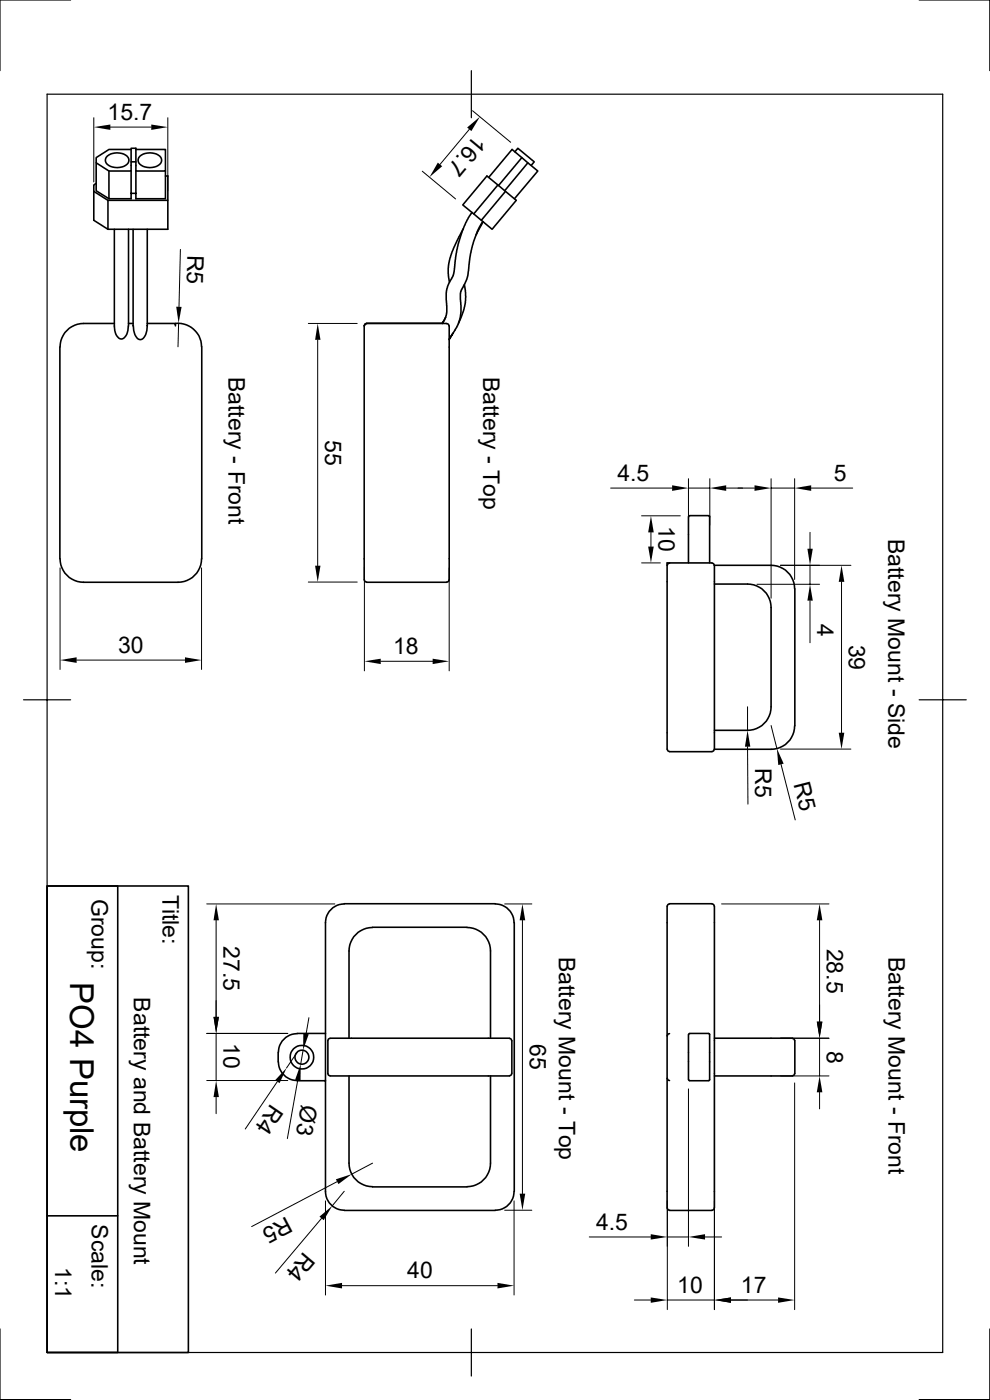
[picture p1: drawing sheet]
<svg xmlns="http://www.w3.org/2000/svg" width="210mm" height="297mm" viewBox="0 0 210 297" stroke-linecap="round" stroke-linejoin="round" font-family="sans-serif">
<g fill="none" stroke="#000" stroke-width=".34">
<path d="M20.4 34.5v6l2.7 1.7M22.8 33.1a3.4 3.4 0 0 1 4.4 .3 1.44 1.44 0 0 1-1.4 2 2.96 2.96 0 0 1-3.4-1.1 1.15 1.15 0 0 1 .4-1.2zM23.1 36.3v5.9h4.7v-5.9M27.8 31.7h-4.7l-2.7 1.7v1.1l2.7 1.8h4.7v-4.8h1v4.8h6.3v-4.6h-6.3M27.8 34.3h1M28.8 36.3v5.9h6.3v-5.9M29.7 33.1a3.4 3.4 0 0 1 4.4 .3 1.44 1.44 0 0 1-1.3 2 2.96 2.96 0 0 1-3.5-1.1 1.15 1.15 0 0 1 .4-1.2zM35.1 37.3h.5v5.2h-12.7l-3-1.9v-1.4l.5-.3M103.7 37.6l4.9-5.9 5.5 4.6-5 5.9M105.6 39.2l-5.1 6.2 1.6 1.3 5.1-6.1M109.2 32.2l.7-.7 3.4 2.8-.6 .8M110.7 33.4l-5 6"/>
<path d="M112 34.5l-4.9 6M19.9 40.6v6.1l3 1.9h12.7v-6.1M22.9 42.5v6.1M24.3 48.6v19.5a7.1 7.1 0 0 0 .5 3.2 1 1 0 0 0 .9 .6 1 1 0 0 0 1-.6l.4-1.2 .1-.9M27.3 48.6v20.6M27.8 41h1M28.2 48.6v20.5M31.2 48.6v20.5M98.3 48.6l-1.9 3.8-.9 2.3-.4 2.2 .2 3M100 45.3l.1-.2-.7 1.1-.9 1.8-1.3 3.8-.4 2-.6 4.5-1 1.9-.4 1.1-.1 .8 .1 4.2-.3 1.1-.6 1.2M100.5 45.4l-2.3-1.9 5.1-6.2 6.2 5.2-5.1 6.1-2.3-1.9M102.4 47l-1.1 1.9-.9 2.5-.6 2.4-.6 4.7-1.5 3.5 .1 4.3-.3 1.6-.6 1.5-1.6 2.5"/>
<path d="M102.5 47l-1.5 2.8M12.7 73.6v44.9M24.3 68.6h-6.6a5.1 5.1 0 0 0-5 5M27.3 68.6h.9M28.3 69.1a3.1 3.1 0 0 0 1.2 2.9 1.22 1.22 0 0 0 1.4-1l.3-1.9M31.2 68.6h6v.5M37.2 68.6a5 5 0 0 1 5.6 5M42.8 73.6v44.9M77.3 69.1v53.9M77.8 68.7l-.4 .1-.1 .3M77.8 68.6h16M94.5 67.3l-.7 1.3"/>
<path d="M94.8 68.7l.3 .1 .1 .3M94.8 68.6h-17l-.4 .1-.1 .4M95.3 69.1v53.9M96.1 70.7l-.8 1.4M98.5 60.4l.3 1.6-.1 2.2-.4 1.9-1 2.4M12.7 118.5a5.1 5.1 0 0 0 5 5h20.1a5.1 5.1 0 0 0 5-5M142 119.5l-.3 .1-.1 .3M146 109.6v9.8M146.1 109.6l.2-.2h4.1l.1 .2v9.8M151 119.4h-9.5v39.6M151 119.5l.4 .1 .1 .3M151.6 119.9h12a5.1 5.1 0 0 1 5 5v29.1a5.1 5.1 0 0 1-5 5h-12z"/>
<path d="M77.3 123l.1 .4 .4 .1M77.8 123.5h17M95.2 123l-.1 .4-.3 .1M151.6 123.9h7a5.1 5.1 0 0 1 5 5v21a5.1 5.1 0 0 1-5 5h-7M141.6 159l.1 .3 .3 .1M142 159.5h9M151.5 159l-.1 .3-.4 .1M10 188h15v98.9h-15zM10 188h30v98.9h-30zM73 191.8a4 4 0 0 0-4 3.9v57.1a4 4 0 0 0 4 4M73 191.7h32.1M79 196.7h20.1"/>
<path d="M79 196.8a5.1 5.1 0 0 0-5 5v18.5M99.1 196.8a5.1 5.1 0 0 1 5 5v18.5M105.1 191.8a4 4 0 0 1 4 3.9M109.1 195.7v57.1M141.5 192.2v64.1M142 191.8l-.3 .1-.1 .3M142 191.7h9M151 191.8l.4 .1 .1 .3M151.6 192.2v64.1M63 219.2h6M63 219.3a4 4 0 0 0-3.9 4M142 219.3l-.3 .1-.1 .4"/>
<path d="M146 219.5v9.5M146.3 219.3l-.2 .2M146.3 219.2h4M150.3 219.3l.2 .2v9.6l-.2 .1M59 223.3v2M59.1 225.3a4 4 0 0 0 3.9 3.9M63 229.3h6M70 220.3h38.1M70 220.3l-.3 .1-.1 .4v7l.1 .3 .3 .1M70 228.3h38.1M74 228.3v18.5a5.1 5.1 0 0 0 5 5M104.1 228.3v18.5a5.1 5.1 0 0 1-5 5"/>
<path d="M108.1 220.3l.3 .1 .1 .4 .1 7-.2 .3-.3 .1M141.6 228.8l.1 .3 .3 .1M146.1 229l.2 .2M146.3 229.3h4M151.6 220.3h16.5M151.6 228.3h16.5M168.1 220.3l.3 .1 .2 .4v7l-.2 .3-.3 .1M10 257.9h15M73 256.8h32.1M79 251.8h20.1M109.1 252.8a4 4 0 0 1-4 4M141.6 256.3l.1 .3 .3 .2"/>
<path d="M142 256.8h9M151.5 256.3l-.1 .3-.4 .2"/>
<circle cx="64" cy="224.3" r="2.51"/>
<circle cx="64" cy="224.3" r="1.49"/>
</g>
<path d="M10 20h190v266.9h-190zM15 0h-15v15M100 15v10M195 0h15v15M5 148.5h10M195 148.5h10M0 281.9v15h15M100 281.9v10M210 281.9v15h-15" fill="none" stroke="#000" stroke-width=".25"/>
<g fill="none" stroke="#000" stroke-width=".21">
<path d="M19.9 25v13.6M23.4 27h8.7M35.6 25v15.5M89.6 36.3l7 5.9M99.6 27.4l-6.3 7.5M100.2 23.5l8.1 6.7M38.3 52.9l-.3 12.2M37.9 68.6l-.1 5M65.4 68.6h10.4M67.4 72.1v47.9M129.5 103.5h13.1M136.1 109.4h8.2"/>
<path d="M136.1 119.4h4M138.1 112.9v3.1M146 101.6v9.8M146 103.5h4.6M150.6 101.6v9.8M154.1 103.5h6M163.6 103.5h5M163.6 101.6v25.3M165.6 119.9h14.9M168.6 101.6v21.3M171.8 112.9v3.5M171.8 119.9v4.1"/>
<path d="M172.1 103.5h8.8M12.7 120.5v21.5M42.8 120.5v21.5M65.4 123.5h10.4M77.3 120.5v21.8M95.3 120.5v21.8M160.6 124h13.3M171.8 127.4v9M178.5 123.4v32M16.3 140h22.9M80.8 140.3h11M158.6 158.4l.1 12.2"/>
<path d="M158.6 149.9v5M163.6 153.9l1.2 4.9M165.6 158.9h14.9M165.7 162.2l3 11.7M43.9 191.8h27.1M45.8 195.2v20.5M107.1 191.8h5.7M110.8 195.2v58M153.1 191.8h22.8M173.9 195.2v21.5M45.8 219.2v10M61 219.2h-17.1"/>
<path d="M65.5 215.9l-.6 3.4M43.9 229.2h17.1M45.8 232.7v3.6M58.8 229.4l-6.8 10.1M63 223.3l-2.2 3.3M63.2 229.2l-2.2 12.4M64.3 222.8l-.5 2.9M146 231v33.4M151.6 229.7v48.1M165.6 220.3h10.3M165.6 228.3h10.3M168.6 229.7v48.1"/>
<path d="M173.9 220.3v8M173.9 231.7v3.5M68.2 258.5l-9.8 11.6M69 254.8v19.9M71.5 250.7l-18.1 9.5M73 252.7l-2.5 3.1M79 246.8l-4.4 2.3M107.1 256.8h5.7M109.1 254.8v19.9M141.6 254.8v23M72.6 272.8h32.9M125 262.4h13"/>
<path d="M134.6 275.8h3.4M141.6 275.8h10M141.6 262.4h4.4M149.6 262.4h3.5M165.1 275.8h-10"/>
</g>
<g fill="#000">
<path d="M19.9 27l3.5-.6v1.2zM32.1 26.4l3.5 .6-3.5 .6zM92.9 34.5l.9 .8-2.7 2.3zM99.1 27.1l2.7-2.3-1.8 3zM37.4 65.1h1.1l-.6 3.5zM67.4 68.6l.6 3.5h-1.2zM138.1 109.4l.6 3.5h-1.2zM137.5 116h1.2l-.6 3.4zM142.6 103l3.4 .5-3.4 .6zM150.6 103.5l3.5-.5v1.1zM160.1 103l3.5 .5-3.5 .6zM168.6 103.5l3.5-.5v1.1z"/>
<path d="M171.3 116.4h1.1l-.6 3.5zM12.7 140l3.6-.6v1.2zM39.2 139.4l3.6 .6-3.6 .6zM66.8 120h1.2l-.6 3.5zM77.3 140.3l3.5-.6v1.2zM91.8 139.7l3.5 .6-3.5 .6zM171.8 124l.6 3.4h-1.1zM178.5 119.9l.6 3.5h-1.2zM158.6 154.9l.6 3.5h-1.2zM177.9 155.4h1.2l-.6 3.5zM164.8 158.8l1.4 3.2-1.1 .3zM45.8 191.8l.6 3.4h-1.1z"/>
<path d="M110.8 191.8l.6 3.4h-1.2zM173.9 191.8l.6 3.4h-1.2zM45.3 215.7h1.1l-.6 3.5zM64.3 219.2l1.2 .2-1.2 3.4zM173.3 216.7h1.2l-.6 3.6zM45.8 229.2l.6 3.5h-1.1zM60.8 226.6l-1.5 3.2-.9-.6zM63.8 225.7v3.6l-1.2-.2zM173.9 228.3l.6 3.4h-1.2zM67.8 258.1l2.7-2.3-1.8 3.1zM71.2 250.2l3.4-1.1-2.8 2.1zM110.2 253.2h1.2l-.6 3.6z"/>
<path d="M69 272.8l3.6-.6v1.1zM105.5 272.2l3.6 .6-3.6 .5zM138 275.3l3.6 .5-3.6 .6zM138 261.8l3.6 .6-3.6 .6zM146 262.4l3.6-.6v1.2zM151.6 275.8l3.5-.5v1.1zM165.1 275.3l3.5 .5-3.5 .6z"/>
</g>
<text font-size="7" x="14.9" y="208.4" transform="rotate(90 14.9 208.4)">PO4 Purple</text>
<g font-size="4.9">
<text x="22.8" y="25.4">15.7</text>
<text x="100.8" y="28.4" transform="rotate(130 100.8 28.4)">16.7</text>
<text x="39.8" y="54.1" transform="rotate(91 39.8 54.1)">R5</text>
<text x="48.5" y="79.9" transform="rotate(90 48.5 79.9)">Battery - Front</text>
<text x="102.5" y="79.9" transform="rotate(90 102.5 79.9)">Battery - Top</text>
<text x="69" y="93.3" transform="rotate(90 69 93.3)">55</text>
<text x="131" y="102">4.5</text>
<text x="176.9" y="102">5</text>
<text x="139.7" y="111.5" transform="rotate(90 139.7 111.5)">10</text>
<text x="188.4" y="114.3" transform="rotate(90 188.4 114.3)">Battery Mount - Side</text>
<text x="173.4" y="132.4" transform="rotate(90 173.4 132.4)">4</text>
<text x="180.1" y="136.7" transform="rotate(90 180.1 136.7)">39</text>
<text x="25.1" y="138.5">30</text>
<text x="83.4" y="138.8">18</text>
<text x="160.2" y="163" transform="rotate(90 160.2 163)">R5</text>
<text x="168.3" y="166.2" transform="rotate(76 168.3 166.2)">R5</text>
<text x="19.4" y="190.7" transform="rotate(90 19.4 190.7)">Group:</text>
<text x="34.5" y="189.8" transform="rotate(90 34.5 189.8)">Title:</text>
<text x="47.4" y="200.8" transform="rotate(90 47.4 200.8)">27.5</text>
<text x="118.6" y="202.9" transform="rotate(90 118.6 202.9)">Battery Mount - Top</text>
<text x="175.4" y="201.3" transform="rotate(90 175.4 201.3)">28.5</text>
<text x="188.5" y="202.9" transform="rotate(90 188.5 202.9)">Battery Mount - Front</text>
<text x="28.4" y="211.6" transform="rotate(90 28.4 211.6)">Battery and Battery Mount</text>
<text x="47.4" y="221.4" transform="rotate(90 47.4 221.4)">10</text>
<text x="112.4" y="221.5" transform="rotate(90 112.4 221.5)">65</text>
<text x="175.4" y="222.9" transform="rotate(90 175.4 222.9)">8</text>
<text x="57.5" y="234.1" transform="rotate(124 57.5 234.1)">R4</text>
<text x="63.9" y="234.2" transform="rotate(100 63.9 234.2)">Ø3</text>
<text x="19.4" y="259.7" transform="rotate(90 19.4 259.7)">Scale:</text>
<text x="60.8" y="258.1" transform="rotate(152 60.8 258.1)">R5</text>
<text x="126.4" y="260.9">4.5</text>
<text x="11.7" y="268.9" transform="rotate(90 11.7 268.9)">1:1</text>
<text x="64.4" y="265.3" transform="rotate(130 64.4 265.3)">R4</text>
<text x="86.4" y="271.2">40</text>
<text x="143.7" y="274.3">10</text>
<text x="157.2" y="274.3">17</text>
</g>
</svg>
